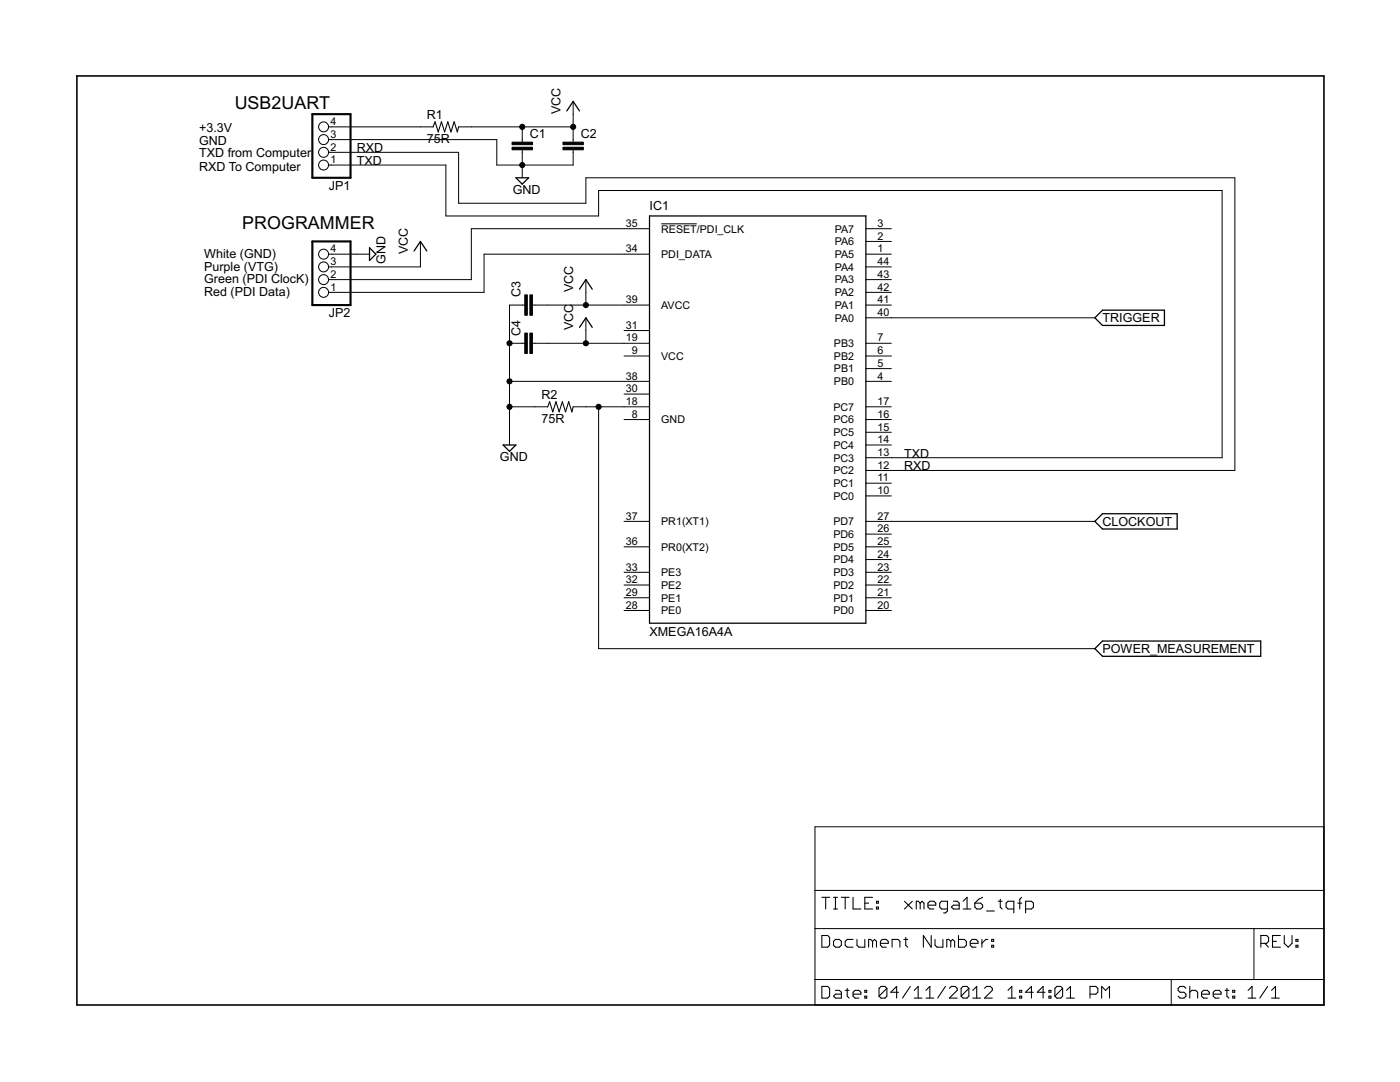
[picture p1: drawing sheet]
<svg xmlns="http://www.w3.org/2000/svg" width="279mm" height="216mm" viewBox="0 0 279 216" stroke-linecap="round" stroke-linejoin="round" font-family="sans-serif">
<g fill="none" stroke="#000" stroke-width=".2">
<path d="M65.6 32.9h23.4v10.2h30.5v-5.1h124.4v53.3h-71.1M65.6 30.4h25.9v10.2h25.4v-5.1h129.5v58.4h-73.6M65.6 27.9h33.5v5h15.3v-3M65.6 25.3h20.8M91.5 25.3h22.9M104.2 25.3v3.1M104.2 29.9v5.6M114.4 20.2v8.2M65.6 50.7h8.1M83.9 48.2v5.1h-18.3M116.9 55.8v5.1M129.6 45.6h-35.5v10.2h-28.5"/>
<path d="M129.6 50.7h-33v7.6h-31M132 44.7h7.1M172.8 48.2h5.1M172.8 45.6h5.1M172.8 50.7h5.1M172.8 53.3h5.1M172.8 55.8h5.1M172.8 58.3h5.1M101.7 68.5h3M101.7 76.1h27.9M104.7 60.9h-3v27.9M106.3 68.5h23.3"/>
<path d="M106.3 60.9h23.3M116.9 63.4v5.1M124.5 71h5.1M124.5 66h5.1M124.5 78.6h5.1M172.8 68.5h5.1M172.8 71h5.1M172.8 73.6h5.1M172.8 76.1h5.1M172.8 60.9h5.1M172.8 63.4h45.7M101.7 81.2h7.6"/>
<path d="M114.4 81.2h15.2M119.5 81.2v48.2h99M124.5 83.7h5.1M172.8 81.2h5.1M172.8 83.7h5.1M172.8 86.3h5.1M172.8 88.8h5.1M172.8 96.4h5.1M172.8 99h5.1M124.5 119.3h5.1M124.5 116.7h5.1M124.5 114.2h5.1"/>
<path d="M124.5 104h5.1M124.5 109.1h5.1M172.8 119.3h5.1M172.8 116.7h5.1M172.8 114.2h5.1M172.8 104h45.7M172.8 106.6h5.1M172.8 109.1h5.1M172.8 111.7h5.1M124.5 121.8h5.1M172.8 121.8h5.1M162.6 165h101.6v35.5h-101.6z"/>
<path d="M162.6 177.7h101.6M162.6 185.3h101.6M162.6 195.5h101.6M233.7 195.5v5M250.3 185.3v10.2"/>
<circle cx="64.6" cy="32.9" r=".99"/>
<circle cx="64.6" cy="27.9" r=".99"/>
<circle cx="64.6" cy="25.3" r=".99"/>
<circle cx="64.6" cy="30.4" r=".99"/>
<circle cx="64.6" cy="55.8" r=".99"/>
<circle cx="64.6" cy="53.3" r=".99"/>
<circle cx="64.6" cy="58.3" r=".99"/>
<circle cx="64.6" cy="50.7" r=".99"/>
</g>
<path d="M103 35.5h2.5l-1.3 1.2zM113.1 22.1l1.3-1.9 1.3 1.9M73.7 49.4l1.3 1.3-1.3 1.3zM82.6 50.1l1.3-1.9 1.3 1.9M115.7 57.7l1.2-1.9 1.3 1.9M129.6 43.1h43.2v81.3h-43.2zM115.7 65.3l1.2-1.9 1.3 1.9M218.5 63.4l1.5-1.5h12.4v3h-12.4zM100.4 88.8h2.6l-1.3 1.3zM218.5 104l1.5-1.5h14.9v3.1h-14.9zM218.5 129.4l1.5-1.5h31.6v3.1h-31.6z" fill="none" stroke="#000" stroke-width=".25"/>
<path d="M15.3 15.2h248.9v185.3h-248.9z" fill="none" stroke="#000" stroke-width=".32"/>
<g fill="none" stroke="#000" stroke-width=".21">
<path d="M86.4 25.3l.4-1 .7 2 .6-2 .6 2 .7-2 .6 2 .6-2 .7 2 .2-1M109.3 81.2l.4-1 .6 2 .7-2 .6 2 .6-2 .7 2 .6-2 .6 2 .3-1M164 179h1.6M164.8 179v2.4M166.3 179h.8M166.7 179v2.4M167.9 179h1.6M168.7 179v2.4M170.2 179v2.4h1.6M174.1 179h-1.5v2.4h1.5M174.9 179.8h.4v.4h-.4zM180.5 179.8l1.6 1.6"/>
<path d="M182.1 179.8l-1.6 1.6M190.3 179.8h.7l.4 .4v1.2h-1.1l-.4-.4 .4-.4h1.1M192.2 179.8l.8-.8v2.4M196.1 179l-.8 .4-.8 .8M199.2 179.8h.8M199.6 179.4v1.6l.4 .4M203.9 179l-.4 .4v2M164 186.7h1.2l.4 .3v1.6l-.4 .4h-1.2zM164 196.8h1.2l.4 .4v1.6l-.4 .4h-1.2zM166.3 187.8l.4-.3h.8l.4 .3v.8l-.4 .4h-.8l-.4-.4zM166.3 181.4h.8M166.7 197.6h.8l.4 .4v1.2h-1.2l-.4-.4 .4-.4h1.2"/>
<path d="M168.7 197.6h.8M169.1 197.2v1.6l.4 .4M170.2 198.4h1.6v-.4l-.4-.4h-.8l-.4 .4v.8l.4 .4h.8M170.2 187.5h-1.1l-.4 .3v.8l.4 .4h1.1M171 187.5v1.1l.4 .4h1.2v-1.5M172.6 198.8h.4v.4h-.4zM172.6 197.6h.4v.4h-.4zM172.6 180.2h.8M174.1 187.8l-.3-.3h-.4v1.5M174.1 187.8l.4-.3 .4 .3v1.2M174.1 187.8v1.2M174.9 181h.4v.4h-.4z"/>
<path d="M175.7 188.2h1.6v-.4l-.4-.3h-.8l-.4 .3v.8l.4 .4h.8M177 197.2v1.6l-.4 .4h-.8l-.4-.4M177 197.2l-.4-.4h-.8l-.4 .4v1.6M177 197.2l-1.6 1.6M178 189v-1.5h1.2l.4 .3v1.2M179.3 198h-1.5l1.1-1.2v2.4M180.4 187.5h.8M180.8 187v1.6l.4 .4M181.7 196.8l-1.6 2.4M182.5 199.2h1.5M182.5 197.6l.7-.8v2.4M183.6 180.2l-.4-.4h-.3v1.6"/>
<path d="M183.6 180.2v1.2M183.6 180.2l.4-.4 .4 .4v1.2M184.8 199.2h1.6M184.8 197.6l.8-.8v2.4M185.2 180.6h1.6v-.4l-.4-.4h-.8l-.4 .4v.8l.4 .4h.8M185.8 186.7v2.3l-1.5-2.3v2.3M186.6 187.5v1.1l.4 .4h1.2v-1.5M188.7 196.8l-1.6 2.4M189.1 181.4h-1.2l-.4-.4v-.8l.4-.4h1.2v2l-.4 .4h-.4M189.5 197.2l.4-.4h.7l.4 .4v.4l-1.5 1.6h1.5M189.7 187.8l-.4-.3h-.3v1.5M189.7 187.8v1.2"/>
<path d="M189.7 187.8l.4-.3 .4 .3v1.2M191.3 186.7v2.3h1.2l.3-.4v-.8l-.3-.3h-1.2M192.2 181.4h1.6M193.4 197.2v1.6l-.4 .4h-.8l-.4-.4M193.4 197.2l-.4-.4h-.8l-.4 .4v1.6M193.4 197.2l-1.6 1.6M193.6 188.2h1.6v-.4l-.4-.3h-.8l-.4 .3v.8l.4 .4h.8M194.1 199.2h1.6M194.1 197.6l.8-.8v2.4M194.5 180.2h1.2l.4 .4v.4l-.4 .4h-.8l-.4-.4zM196 187.5v1.5M196.5 197.2l.4-.4h.8l.3 .4v.4l-1.5 1.6h1.5"/>
<path d="M196.9 181.8h1.5M197.1 187.5h-.4l-.7 .7M197.9 188.6h.4v.4h-.4zM197.9 187.5h.4v.3h-.4zM201.2 199.2h1.5M201.2 197.6l.7-.8v2.4M202.3 181.4h-1.1l-.4-.4v-.8l.4-.4h1.1v2.4M203.1 180.2h.8M203.5 198.8h.4v.4h-.4zM203.5 197.6h.4v.4h-.4zM204.7 181.4h1.1l.4-.4v-.8l-.4-.4h-1.1v2.4M206.2 198h-1.5l1.1-1.2v2.4"/>
<path d="M208.6 198h-1.6l1.2-1.2v2.4M209.3 198.8h.4v.4h-.4zM209.3 197.6h.4v.4h-.4zM212.1 197.2v1.6l-.4 .4h-.8l-.4-.4M212.1 197.2l-.4-.4h-.8l-.4 .4v1.6M212.1 197.2l-1.6 1.6M212.9 199.2h1.5M212.9 197.6l.7-.8v2.4M217.5 198.4h1.2l.4-.4v-.8l-.4-.4h-1.2v2.4M219.9 199.2v-2.4l.7 .8 .8-.8v2.4M236.7 197.2l-.4-.4h-.8l-.4 .4v.4l.4 .4h.8l.4 .4v.4l-.4 .4h-.8l-.4-.4M237.4 198l.4-.4h.8l.4 .4v1.2"/>
<path d="M237.4 196.8v2.4M239.8 198.4h1.5v-.4l-.3-.4h-.8l-.4 .4v.8l.4 .4h.8M242.1 198.4h1.6v-.4l-.4-.4h-.8l-.4 .4v.8l.4 .4h.8M244.5 197.6h.8M244.9 197.2v1.6l.4 .4M246 198.8h.4v.4h-.4zM246 197.6h.4v.4h-.4zM249.1 199.2h1.5M249.1 197.6l.8-.8v2.4M251.6 188.2h1.2l.4-.4v-.8l-.4-.3h-1.2v2.3M252.4 188.2l.8 .8M253 196.8l-1.6 2.4"/>
<path d="M253.8 199.2h1.5M253.8 197.6l.8-.8v2.4M254 187.8h.7M255.5 186.7h-1.5v2.3h1.5M256.3 186.7v1.5l.8 .8 .8-.8v-1.5M258.6 188.6h.4v.4h-.4zM258.6 187.5h.4v.3h-.4z"/>
</g>
<path d="M62.3 22.8h7.7v12.7h-7.7zM62.3 48.2h7.7v12.7h-7.7z" fill="none" stroke="#000" stroke-width=".42"/>
<path d="M102.2 29.4h4.1v.5h-4.1zM102.2 28.4h4.1v.5h-4.1zM112.4 29.4h4v.5h-4zM112.4 28.4h4v.5h-4zM104.7 58.8h.5v4.1h-.5zM105.7 58.8h.6v4.1h-.6zM104.7 66.5h.5v4h-.5zM105.7 66.5h.6v4h-.6z" fill="#000" stroke="#000" stroke-width=".2"/>
<g fill="#000" stroke="#000" stroke-width=".2">
<circle cx="104.2" cy="32.9" r=".51"/>
<circle cx="104.2" cy="25.3" r=".51"/>
<circle cx="114.4" cy="25.3" r=".51"/>
<circle cx="101.7" cy="68.5" r=".51"/>
<circle cx="101.7" cy="76.1" r=".51"/>
<circle cx="116.9" cy="68.5" r=".51"/>
<circle cx="116.9" cy="60.9" r=".51"/>
<circle cx="101.7" cy="81.2" r=".51"/>
<circle cx="119.5" cy="81.2" r=".51"/>
</g>
<g font-size="4">
<text x="46.8" y="21.8">USB2UART</text>
<text x="48.4" y="45.6">PROGRAMMER</text>
</g>
<g font-size="2.8">
<text x="85.2" y="23.8">R1</text>
<text x="111.8" y="22.8" transform="rotate(-90 111.8 22.8)">VCC</text>
<text x="39.7" y="28.9">GND</text>
<text x="39.7" y="26.3">+3.3V</text>
<text x="85.2" y="28.6">75R</text>
<text x="105.8" y="27.5">C1</text>
<text x="115.9" y="27.5">C2</text>
<text x="39.7" y="31.4">TXD from Computer</text>
<text x="39.7" y="34.2">RXD To Computer</text>
<text x="71.2" y="30.4">RXD</text>
<text x="71.2" y="32.9">TXD</text>
<text x="65.6" y="37.9">JP1</text>
<text x="102.3" y="38.6">GND</text>
<text x="129.6" y="41.8">IC1</text>
<text x="40.7" y="51.5">White (GND)</text>
<text x="76.9" y="52.6" transform="rotate(-90 76.9 52.6)">GND</text>
<text x="81.4" y="50.7" transform="rotate(-90 81.4 50.7)">VCC</text>
<text x="40.7" y="54">Purple (VTG)</text>
<text x="40.7" y="56.6">Green (PDI ClocK)</text>
<text x="40.7" y="59.1">Red (PDI Data)</text>
<text x="103.8" y="59.3" transform="rotate(-90 103.8 59.3)">C3</text>
<text x="114.4" y="58.3" transform="rotate(-90 114.4 58.3)">VCC</text>
<text x="65.6" y="63.3">JP2</text>
<text x="114.4" y="65.9" transform="rotate(-90 114.4 65.9)">VCC</text>
<text x="220" y="64.3">TRIGGER</text>
<text x="103.8" y="67" transform="rotate(-90 103.8 67)">C4</text>
<text x="108" y="79.7">R2</text>
<text x="108" y="84.5">75R</text>
<text x="99.8" y="92">GND</text>
<text x="180.4" y="93.9">RXD</text>
<text x="180.4" y="91.3">TXD</text>
<text x="220" y="104.9">CLOCKOUT</text>
<text x="129.6" y="126.9">XMEGA16A4A</text>
<text x="220" y="130.3">POWER_MEASUREMENT</text>
</g>
<g font-size="2.4">
<text x="65.9" y="27.5">3</text>
<text x="65.9" y="25">4</text>
<text x="65.9" y="32.6">1</text>
<text x="65.9" y="30">2</text>
<text x="124.9" y="45.3">35</text>
<text x="132" y="46.4">RESET/PDI_CLK</text>
<text x="166.6" y="46.4">PA7</text>
<text x="175.1" y="47.8">2</text>
<text x="175.1" y="45.3">3</text>
<text x="65.9" y="52.9">3</text>
<text x="65.9" y="50.4">4</text>
<text x="124.9" y="50.4">34</text>
<text x="132" y="51.5">PDI_DATA</text>
<text x="166.6" y="48.9">PA6</text>
<text x="166.6" y="51.5">PA5</text>
<text x="175.1" y="50.4">1</text>
<text x="175.1" y="52.9">44</text>
<text x="65.9" y="58">1</text>
<text x="65.9" y="55.4">2</text>
<text x="166.6" y="54">PA4</text>
<text x="166.6" y="56.6">PA3</text>
<text x="166.6" y="59.1">PA2</text>
<text x="175.1" y="55.4">43</text>
<text x="175.1" y="58">42</text>
<text x="124.9" y="60.5">39</text>
<text x="124.9" y="65.6">31</text>
<text x="132" y="61.6">AVCC</text>
<text x="166.6" y="61.6">PA1</text>
<text x="166.6" y="64.2">PA0</text>
<text x="175.1" y="60.5">41</text>
<text x="175.1" y="63.1">40</text>
<text x="124.9" y="68.1">19</text>
<text x="126.1" y="70.7">9</text>
<text x="132" y="71.8">VCC</text>
<text x="166.4" y="69.2">PB3</text>
<text x="166.4" y="71.8">PB2</text>
<text x="175.1" y="68.1">7</text>
<text x="175.1" y="70.7">6</text>
<text x="124.9" y="75.7">38</text>
<text x="166.4" y="74.3">PB1</text>
<text x="166.4" y="76.9">PB0</text>
<text x="175.1" y="73.2">5</text>
<text x="175.1" y="75.7">4</text>
<text x="124.9" y="80.8">18</text>
<text x="124.9" y="78.3">30</text>
<text x="126.1" y="83.4">8</text>
<text x="166.3" y="81.9">PC7</text>
<text x="175.1" y="80.8">17</text>
<text x="175.1" y="83.4">16</text>
<text x="132" y="84.5">GND</text>
<text x="166.3" y="84.5">PC6</text>
<text x="166.3" y="87">PC5</text>
<text x="166.3" y="89.6">PC4</text>
<text x="175.1" y="85.9">15</text>
<text x="175.1" y="88.4">14</text>
<text x="166.3" y="92.1">PC3</text>
<text x="166.3" y="94.6">PC2</text>
<text x="175.1" y="91">13</text>
<text x="175.1" y="93.5">12</text>
<text x="166.3" y="97.2">PC1</text>
<text x="166.3" y="99.7">PC0</text>
<text x="175.1" y="96.1">11</text>
<text x="175.1" y="98.6">10</text>
<text x="124.9" y="103.7">37</text>
<text x="132" y="104.8">PR1(XT1)</text>
<text x="166.3" y="104.8">PD7</text>
<text x="166.3" y="107.3">PD6</text>
<text x="175.1" y="103.7">27</text>
<text x="175.1" y="106.2">26</text>
<text x="124.9" y="113.8">33</text>
<text x="124.9" y="108.8">36</text>
<text x="132" y="109.9">PR0(XT2)</text>
<text x="166.3" y="109.9">PD5</text>
<text x="166.3" y="112.4">PD4</text>
<text x="175.1" y="108.8">25</text>
<text x="175.1" y="111.3">24</text>
<text x="175.1" y="113.8">23</text>
<text x="124.9" y="118.9">29</text>
<text x="124.9" y="116.4">32</text>
<text x="132" y="117.5">PE2</text>
<text x="132" y="115">PE3</text>
<text x="166.3" y="115">PD3</text>
<text x="166.3" y="117.5">PD2</text>
<text x="175.1" y="116.4">22</text>
<text x="175.1" y="118.9">21</text>
<text x="124.9" y="121.5">28</text>
<text x="132" y="122.6">PE0</text>
<text x="132" y="120">PE1</text>
<text x="166.3" y="120">PD1</text>
<text x="166.3" y="122.6">PD0</text>
<text x="175.1" y="121.5">20</text>
</g>
</svg>
